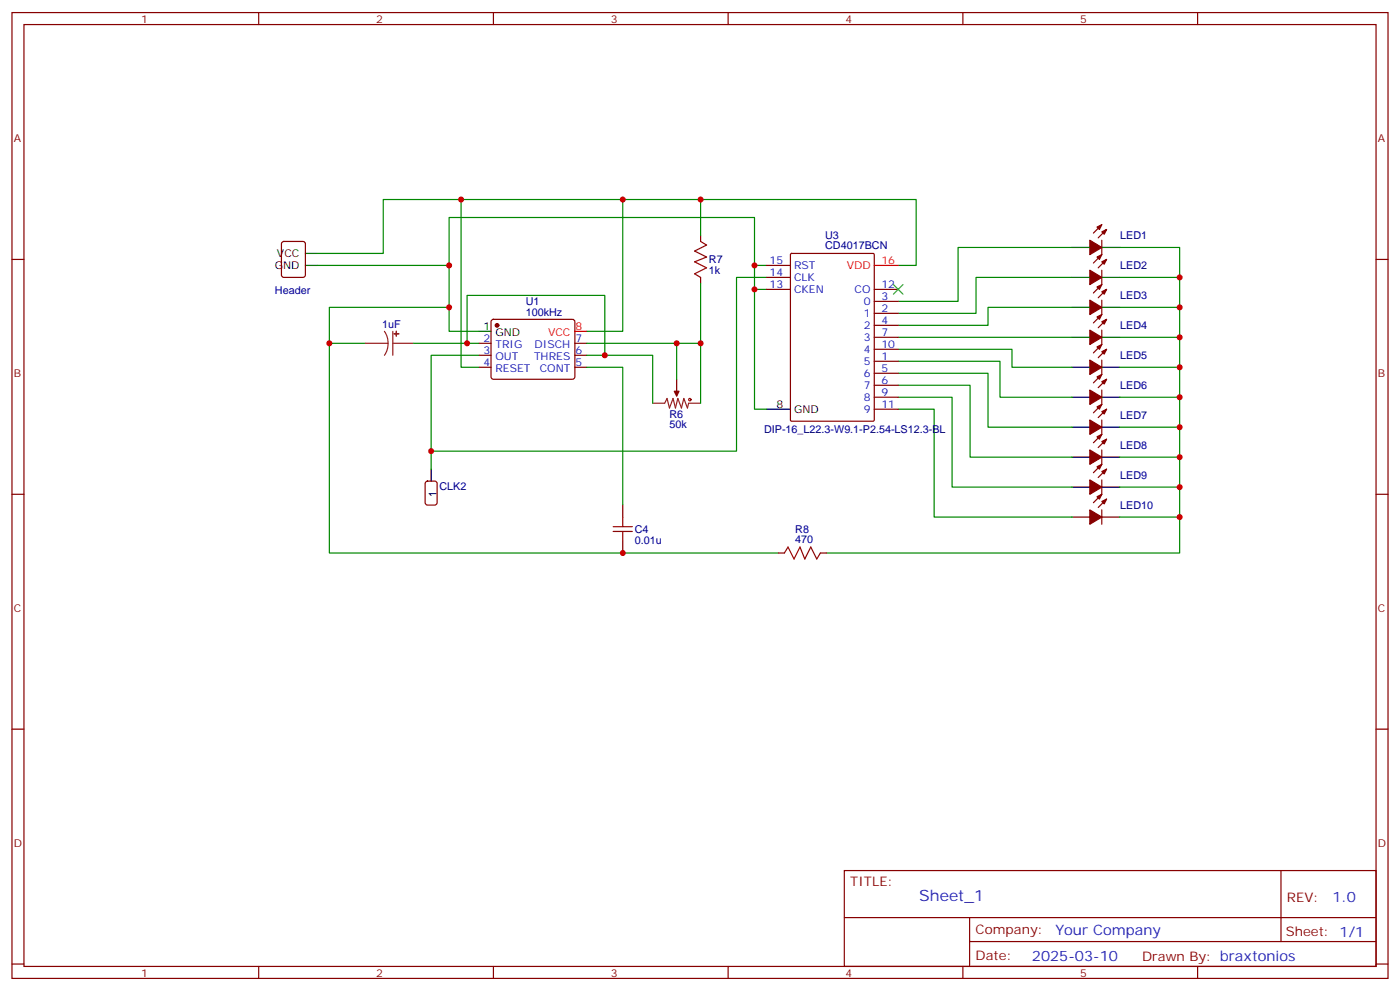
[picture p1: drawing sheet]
<svg xmlns="http://www.w3.org/2000/svg" width="412mm" height="292mm" viewBox="0 0 412 292" stroke-linecap="round" stroke-linejoin="round" font-family="sans-serif">
<g fill="none" stroke="#870000" stroke-width=".35">
<path d="M3.5 3.7h405.4v284.3h-405.4zM7.1 7.2h398.2v277.3h-398.2zM76.2 3.7v3.5M145.3 3.7v3.5M214.5 3.7v3.5M283.6 3.7v3.5M352.8 3.7v3.5M3.5 76.4h3.6M83.1 71.3l.5-.2h5.7l.6 .4 .1 9.5-.5 .6-5.9 .1-.6-.5-.1-9.4zM206.4 69.3v1.8M225.8 78.1h7M232.9 74.8l.3-.2h24l.3 .2v48.8l-.2 .4h-24.1l-.3-.2z"/>
<path d="M324.6 70.7v4.3l-2.5 2.4M324.6 79.6v4.2l-2.5 2.5M324.6 66.1l-2.5 2.5M326 67.6l-2.5 2.4M326 76.4l-2.5 2.4M405.3 76.4h3.6M144.9 94.2l.4-.2h23.3l.5 .2 .2 .5v16.5l-.7 .5-23.5-.1-.5-.7v-16.2zM206.4 81.7v1.7M225.8 85.2h7M225.8 81.7h7M257.5 92.3h7.1M257.5 88.7h7.1"/>
<path d="M257.5 95.8h7.1M257.5 99.3h7.1M257.5 85.2h7.1M324.6 88.4v4.2l-2.5 2.5M324.6 97.2v4.2l-2.5 2.5M326 85.2l-2.5 2.5M326 94l-2.5 2.5M141.1 101.1h3.5M141.1 104.6h3.5M141.1 108.1h3.5M169.3 101.1h3.6M169.3 104.6h3.6"/>
<path d="M169.3 108.1h3.6M199.3 111.7v3.5M257.5 106.4h7.1M257.5 109.9h7.1M257.5 113.4h7.1M257.5 116.9h7.1M257.5 102.8h7.1M324.6 106v4.2l-2.5 2.5M324.6 114.8v4.3l-2.5 2.4M326 102.8l-2.5 2.5M326 111.7l-2.5 2.4M257.5 120.5h7.1"/>
<path d="M324.6 123.6v4.3l-2.5 2.5M324.6 132.5v4.2l-2.5 2.5M326 120.5l-2.5 2.4M326 129.3l-2.5 2.5M326 138.1l-2.5 2.5M3.5 145.5h3.6M183.4 148.7v3.5M183.4 159.3v3.5M324.6 141.3v4.2l-2.5 2.5M324.6 150.1v4.2M326 146.9l-2.5 2.5M405.3 145.5h3.6"/>
<path d="M229.3 162.8h1.8M241.7 162.8h1.7M3.5 214.7h3.6M405.3 214.7h3.6M248.7 256.3h156.6v28.2h-156.6zM377.3 256.3v20.9M248.7 270.1h156.5M285.6 277.2h119.6M285.6 270.1v14.2M3.5 283.8h3.6M76.2 284.5v3.5M145.3 284.5v3.5"/>
<path d="M214.5 284.5v3.5M283.6 284.5v3.5M352.8 284.5v3.5M405.3 283.8h3.6"/>
</g>
<g fill="#870000" stroke="#870000" stroke-width=".35">
<path d="M323.1 66.9l1.5-.8-.8 1.5z"/>
<path d="M324.6 68.3l1.4-.7-.7 1.4z"/>
<path d="M321 70.7l3.6 2.1-3.6 2.2z"/>
<path d="M323.1 75.7l1.5-.7-.8 1.4z"/>
<path d="M324.6 77.1l1.4-.7-.7 1.4z"/>
<path d="M321 79.6l3.6 2.1-3.6 2.1z"/>
<path d="M323.1 84.5l1.5-.7-.8 1.4z"/>
<path d="M324.6 85.9l1.4-.7-.7 1.4z"/>
<path d="M321 88.4l3.6 2.1-3.6 2.1z"/>
<path d="M323.1 93.3l1.5-.7-.8 1.4z"/>
<path d="M324.6 94.7l1.4-.7-.7 1.4z"/>
<path d="M321 97.2l3.6 2.1-3.6 2.1z"/>
<path d="M323.1 102.1l1.5-.7-.8 1.4z"/>
<path d="M324.6 103.5l1.4-.7-.7 1.4z"/>
<path d="M321 106l3.6 2.1-3.6 2.1z"/>
<path d="M323.1 110.9l1.5-.7-.8 1.5z"/>
<path d="M324.6 112.4l1.4-.7-.7 1.4z"/>
<path d="M321 114.8l3.6 2.1-3.6 2.2z"/>
<path d="M323.1 119.8l1.5-.7-.8 1.4z"/>
<path d="M324.6 121.2l1.4-.7-.7 1.4z"/>
<path d="M321 123.6l3.6 2.2-3.6 2.1z"/>
<path d="M323.1 128.6l1.5-.7-.8 1.4z"/>
<path d="M324.6 130l1.4-.7-.7 1.4z"/>
<path d="M321 132.5l3.6 2.1-3.6 2.1z"/>
<path d="M323.1 137.4l1.5-.7-.8 1.4z"/>
<path d="M324.6 138.8l1.4-.7-.7 1.4z"/>
<path d="M321 141.3l3.6 2.1-3.6 2.1z"/>
<path d="M323.1 146.2l1.5-.7-.8 1.4z"/>
<path d="M324.6 147.6l1.4-.7-.7 1.4z"/>
<path d="M321 150.1l3.6 2.1-3.6 2.1z"/>
<path d="M198.6 115.2h1.4l-.7 1.4z"/>
<circle cx="146.4" cy="95.8" r=".53"/>
</g>
<g fill="none" stroke="#000" stroke-width=".35">
<path d="M90 78.1h3.5M90 74.6h3.5M315.7 72.8h5.3M324.6 72.8h5.2M141.1 97.5h3.5M315.7 81.7h5.3M315.7 90.5h5.3M315.7 99.3h5.3M324.6 81.7h5.2M324.6 90.5h5.2M324.6 99.3h5.2M315.7 108.1h5.3"/>
<path d="M315.7 116.9h5.3M324.6 108.1h5.2M324.6 116.9h5.2M127 138.1v3.5M225.8 120.5h7M315.7 125.8h5.3M315.7 134.6h5.3M324.6 125.8h5.2M324.6 134.6h5.2M315.7 143.4h5.3M315.7 152.2h5.3M324.6 143.4h5.2"/>
<path d="M324.6 152.2h5.2"/>
</g>
<path d="M257.5 78.1h7.1M169.3 97.5h3.6" fill="none" stroke="#f00" stroke-width=".35"/>
<g fill="none" stroke="#008700" stroke-width=".35">
<path d="M135.8 58.7v49.4h5.3M183.4 58.7v38.8h-10.5M206.4 58.7h63.5v19.4h-5.3M93.5 78.1h38.8v19.4h8.8M132.3 78.1v-14.1h89.9v14.1h3.6M206.4 69.3v-10.6h-93.5v15.9h-19.4M222.2 78.1v42.4h3.6M315.7 72.8h-33.5v15.9h-17.6M329.8 72.8h17.7v90h-104.1M132.3 90.5h-35.3v10.6h10.6M206.4 83.4v35.3M222.2 85.2h3.6"/>
<path d="M225.8 81.7h-8.8v51.1h-90M264.6 99.3h51.1M315.7 81.7h-28.2v10.6h-22.9M315.7 90.5h-24.7v5.3h-26.4M329.8 99.3h17.7M329.8 81.7h17.7M329.8 90.5h17.7M97 101.1v61.7h132.3M121.7 101.1h19.4M137.6 101.1v-14.1h40.6v17.6h-5.3M141.1 104.6h-14.1v33.5M172.9 108.1h10.5v40.6"/>
<path d="M172.9 101.1h33.5M178.2 104.6h14.1v14.1M199.3 101.1v10.6M264.6 102.8h33.5v5.3h17.6M264.6 106.4h30v10.5h21.1M264.6 109.9h26.4v15.9h24.7M264.6 113.4h21.2v21.2h29.9M264.6 116.9h15.9v26.5h35.2M329.8 108.1h17.7M329.8 116.9h17.7M264.6 120.5h10.6v31.7h40.5M329.8 125.8h17.7"/>
<path d="M329.8 134.6h17.7M329.8 143.4h17.7M329.8 152.2h17.7"/>
</g>
<path d="M125.5 141.8l.4-.2h2.2l.6 .5 .1 5.9-.5 .6-2.4 .1-.6-.5-.1-5.9z" fill="none" stroke="#900" stroke-width=".35"/>
<path d="M113.2 97.5l.9 1.7 .2 1.9M115.7 97.5v7.1M107.6 101.1h6.7M114.3 101.1l-.2 1.8-.9 1.7M115.7 101.1h6M192.3 118.7h3.5l.7-1.4 .7 2.8 1.1-2.8 .7 2.8 .7-2.8 1 2.8 .7-2.8 1.1 2.8 .3-1.4h3.6M199.3 115.2v1.4" fill="none" stroke="#8c2424" stroke-width=".35"/>
<g fill="#8c2424" stroke="#8c2424" stroke-width=".35">
<path d="M116.7 97.5l.1 1.5z"/>
<path d="M116.1 98.2l1.4 .1z"/>
</g>
<g fill="none" stroke="#a10000" stroke-width=".35">
<path d="M206.4 71.1l1.7 1-3.5 1.8 3.5 1.8-3.5 1.4 3.5 1.7-3.5 1.8 1.8 1.1M180.6 155h5.7M180.6 156.5h5.7M183.4 152.2v2.8M183.4 156.5v2.8M231.1 162.8l1-1.8 1.8 3.6 1.8-3.6 1.4 3.6 1.7-3.6 1.8 3.6 1.1-1.8"/>
<circle cx="203.2" cy="117.7" r=".35"/>
</g>
<path d="M263.2 83.8l2.8 2.8M266 83.8l-2.8 2.8" fill="none" stroke="#3c3" stroke-width=".35"/>
<g fill="#c00">
<circle cx="132.3" cy="90.5" r=".88"/>
<circle cx="137.6" cy="101.1" r=".88"/>
<circle cx="347.5" cy="81.7" r=".88"/>
<circle cx="347.5" cy="90.5" r=".88"/>
<circle cx="347.5" cy="99.3" r=".88"/>
<circle cx="347.5" cy="108.1" r=".88"/>
<circle cx="347.5" cy="116.9" r=".88"/>
<circle cx="347.5" cy="125.8" r=".88"/>
<circle cx="347.5" cy="134.6" r=".88"/>
<circle cx="347.5" cy="143.4" r=".88"/>
<circle cx="347.5" cy="152.2" r=".88"/>
<circle cx="178.2" cy="104.6" r=".88"/>
<circle cx="206.4" cy="101.1" r=".88"/>
<circle cx="199.3" cy="101.1" r=".88"/>
<circle cx="135.8" cy="58.7" r=".88"/>
<circle cx="183.4" cy="58.7" r=".88"/>
<circle cx="127" cy="132.8" r=".88"/>
<circle cx="132.3" cy="78.1" r=".88"/>
<circle cx="222.3" cy="78.1" r=".88"/>
<circle cx="222.3" cy="85.2" r=".88"/>
<circle cx="206.4" cy="58.7" r=".88"/>
<circle cx="97" cy="101.1" r=".88"/>
<circle cx="183.4" cy="162.8" r=".88"/>
</g>
<text font-size="4.6" fill="#00f" x="270.8" y="265.3">Sheet_1</text>
<g font-size="4.2" fill="#00f">
<text x="392.5" y="265.6">1.0</text>
<text x="310.9" y="275.1">Your Company</text>
<text x="304" y="282.9">2025-03-10</text>
</g>
<g font-size="3.9" fill="#800">
<text x="250.5" y="260.9">TITLE:</text>
<text x="379.1" y="265.6">REV:</text>
<text x="287.4" y="275.1">Company:</text>
<text x="378.7" y="275.7">Sheet: 1/1</text>
<text x="287.4" y="282.8">Date:</text>
<text x="336.4" y="282.8">Drawn By: braxtonios</text>
</g>
<g font-size="3.2" fill="#800">
<text x="41.6" y="6.7">1</text>
<text x="110.8" y="6.7">2</text>
<text x="179.9" y="6.7">3</text>
<text x="249.1" y="6.7">4</text>
<text x="318.2" y="6.7">5</text>
<text x="4.1" y="41.8">A</text>
<text x="405.9" y="41.8">A</text>
<text x="4.1" y="110.9">B</text>
<text x="405.9" y="110.9">B</text>
<text x="4.1" y="180.1">C</text>
<text x="405.9" y="180.1">C</text>
<text x="4.1" y="249.2">D</text>
<text x="405.9" y="249.2">D</text>
<text x="41.6" y="287.5">1</text>
<text x="110.8" y="287.5">2</text>
<text x="179.9" y="287.5">3</text>
<text x="249.1" y="287.5">4</text>
<text x="318.2" y="287.5">5</text>
</g>
<g font-size="3.2" fill="#000080">
<text x="243.1" y="70.3">U3</text>
<text x="330" y="70.5">LED1</text>
<text x="208.8" y="77.5">R7</text>
<text x="243.1" y="73.4">CD4017BCN</text>
<text x="208.8" y="80.7">1k</text>
<text x="330" y="79.3">LED2</text>
<text x="81" y="86.5">Header</text>
<text x="154.9" y="89.8">U1</text>
<text x="330" y="88.1">LED3</text>
<text x="154.9" y="93">100kHz</text>
<text x="112.5" y="96.5">1uF</text>
<text x="330" y="96.9">LED4</text>
<text x="330" y="105.7">LED5</text>
<text x="330" y="114.6">LED6</text>
<text x="197.2" y="122.9">R6</text>
<text x="330" y="123.4">LED7</text>
<text x="197.2" y="126.1">50k</text>
<text x="225.1" y="127.5">DIP-16_L22.3-W9.1-P2.54-LS12.3-BL</text>
<text x="330" y="132.2">LED8</text>
<text x="330" y="141">LED9</text>
<text x="129.5" y="144.2">CLK2</text>
<text x="330" y="149.8">LED10</text>
<text x="187" y="160.1">0.01u</text>
<text x="187" y="156.9">C4</text>
<text x="234.3" y="160">470</text>
<text x="234.3" y="156.8">R8</text>
</g>
<g font-size="3.2">
<text x="81.6" y="75.7">VCC</text>
<text x="80.9" y="79.2">GND</text>
<text x="142.4" y="97.2">1</text>
<text x="145.9" y="99">GND</text>
<text x="228.7" y="120.1">8</text>
<text x="233.9" y="121.5">GND</text>
<text x="128.6" y="146.2" transform="rotate(-90 128.6 146.2)">1</text>
</g>
<g font-size="3.2" fill="#00f">
<text x="226.7" y="77.8">15</text>
<text x="226.7" y="81.3">14</text>
<text x="233.9" y="79.2">RST</text>
<text x="233.9" y="82.7">CLK</text>
<text x="226.7" y="84.8">13</text>
<text x="233.9" y="86.3">CKEN</text>
<text x="251.8" y="86.3">CO</text>
<text x="254.5" y="89.8">0</text>
<text x="259.6" y="88.4">3</text>
<text x="259.6" y="84.8">12</text>
<text x="254.5" y="93.3">1</text>
<text x="259.6" y="91.9">2</text>
<text x="259.6" y="95.4">4</text>
<text x="142.4" y="100.7">2</text>
<text x="169.5" y="100.7">7</text>
<text x="254.5" y="96.8">2</text>
<text x="254.5" y="100.4">3</text>
<text x="259.6" y="99">7</text>
<text x="142.4" y="104.2">3</text>
<text x="142.4" y="107.8">4</text>
<text x="145.9" y="102.5">TRIG</text>
<text x="145.9" y="106">OUT</text>
<text x="157.3" y="106">THRES</text>
<text x="157.5" y="102.5">DISCH</text>
<text x="169.5" y="107.8">5</text>
<text x="169.5" y="104.2">6</text>
<text x="254.5" y="107.4">5</text>
<text x="254.5" y="103.9">4</text>
<text x="259.6" y="106">1</text>
<text x="259.6" y="102.5">10</text>
<text x="145.9" y="109.5">RESET</text>
<text x="159" y="109.5">CONT</text>
<text x="254.5" y="110.9">6</text>
<text x="259.6" y="109.5">5</text>
<text x="259.6" y="113.1">6</text>
<text x="254.5" y="114.5">7</text>
<text x="254.5" y="118">8</text>
<text x="259.6" y="116.6">9</text>
<text x="254.5" y="121.5">9</text>
<text x="259.6" y="120.1">11</text>
</g>
<g font-size="3.2" fill="#f00">
<text x="259.6" y="77.8">16</text>
<text x="249.4" y="79.2">VDD</text>
<text x="161.4" y="99">VCC</text>
<text x="169.5" y="97.2">8</text>
</g>
</svg>
